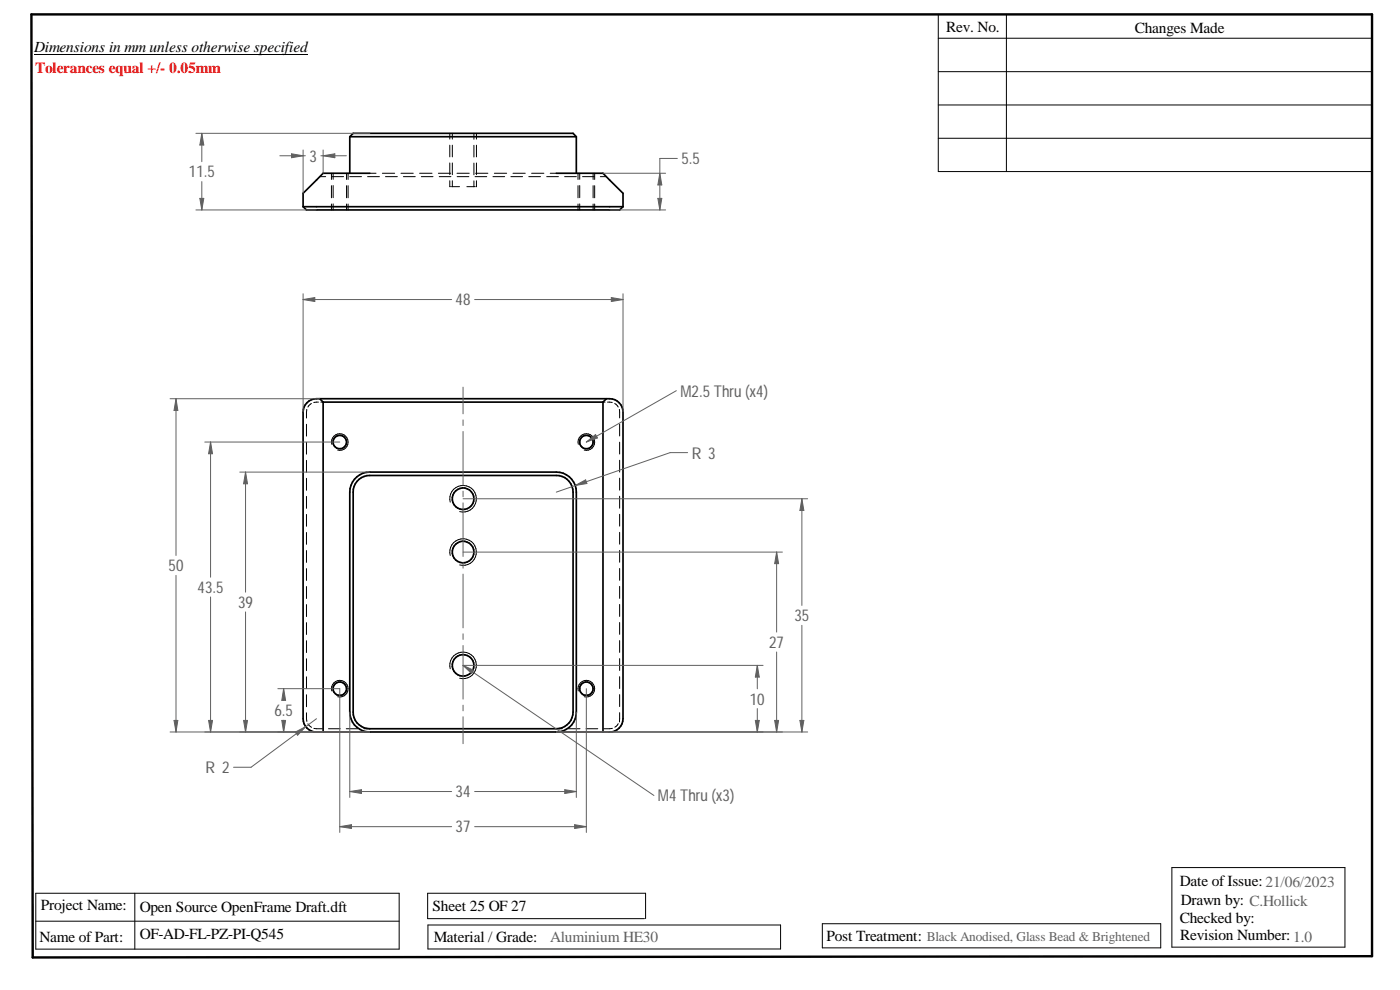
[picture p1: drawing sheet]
<svg xmlns="http://www.w3.org/2000/svg" width="420mm" height="297mm" viewBox="0 0 420 297" stroke-linecap="round" stroke-linejoin="round" font-family="sans-serif">
<path d="M9.4 4.3h402.4v282.6l-402 .4z" fill="none" stroke="#000" stroke-width=".72"/>
<g fill="none" stroke="#000" stroke-width=".3">
<path d="M10.2 16.4h82.2M281.6 11.5h130.2M281.6 4.3v47.2h130.2M302 4.3v47.2M281.6 21.5h130.2M281.6 31.5h130.2M96 53h1.7M99.5 52v1.8M99.5 55.7v3.7M99.6 53h3.5M100 52v1.8M100 55.7v3.6"/>
<path d="M104 52v1.8M104 55.7v3.7M104.5 52v1.8M104.5 55.7v3.7M104.9 53h3.6M110.3 53h3.6M111 52h1.8M114.8 52h3.6M115.7 53h3.5M120.3 52h3.7M121.1 53h3.5M125.9 52h3.8"/>
<path d="M126.4 53h3.6M131.6 52h3.6M131.8 53h3.5M135 54.2v1.8h.2M135 40v1.7M135 43.6v3.5M135 48.9v3.5M135.5 56h2.4M135.8 40v1.7M135.8 43.6v3.5M135.8 48.9v3.5M135.8 54.2v1.8"/>
<path d="M137.1 52h3.7M137.2 53h3.5M142.2 40v1.8M142.2 43.6v3.5M142.2 48.9v3.6M142.2 54.3v1.7M142.5 56h-2.4M142.6 53h3.5M142.7 52h3.7M143 54.2v1.8h-.2M143 40v1.7M143 43.6v3.5"/>
<path d="M143 48.9v3.5M147.9 53h3.6M148.4 52h3.7M153.3 53h3.5M154 52h3.6M158.7 53h3.5M159.5 52h3.7M164.1 53h3.5M165.1 52h1.9M169.4 53h3.6M173.5 52v1.8M173.5 55.7v3.7"/>
<path d="M174 52v1.8M174 55.7v3.6M174.8 53h3.5M178 52v1.8M178 55.7v3.7M178.5 52v1.8M178.5 55.7v3.7M180.2 53h1.8M281.6 41.5h130.2M99.5 61.2v1.8M100 61.2v1.8M104 61.2v1.8"/>
<path d="M104.5 61.2v1.8M173.5 61.2v1.8M174 61.2v1.8M178 61.2v1.8M178.5 61.2v1.8M92 127.3v3.6M92 132.7v3.6M92 138.1v3.6M92.1 122.9l-.1 2.5M93.5 121.1l-1.1 1M95.6 120.6l-1.4 .2M96.3 120.6h.7"/>
<path d="M99.6 133.3a2.49 2.49 0 0 1 2.1-3.2 2.49 2.49 0 0 1 2.7 2.7 2.49 2.49 0 0 1-3.1 2.2M173.6 133.3a2.49 2.49 0 0 1 2.1-3.2 2.49 2.49 0 0 1 2.7 2.7 2.49 2.49 0 0 1-3.1 2.2M181 120.6h.6M182.3 120.6l1.4 .1M184.5 121.1l1 1M185.9 122.9l.1 2.5M186 127.3v3.5M186 132.7v3.5M186 138.1v3.5M92 143.5v3.6M92 148.9v3.6M92 154.3v3.6"/>
<path d="M92 159.8v3.5M135.1 150.7a4 4 0 0 1 3.5-5.1 4 4 0 0 1 4.4 4.4 4 4 0 0 1-5 3.5M186 143.5v3.6M186 148.9v3.6M186 154.3v3.6M186 159.7v3.6M92 165.2v3.5M92 170.6v3.6M92 176v3.6M135.1 166.7a4 4 0 0 1 3.5-5.1 4 4 0 0 1 4.4 4.4 4 4 0 0 1-5 3.5M186 165.1v3.6M186 170.6v3.5"/>
<path d="M186 175.9v3.6M92 181.4v3.6M92 186.8v3.6M92 192.2v3.6M92 197.7v3.5M186 181.4v3.6M186 186.8v3.5M186 192.2v3.5M186 197.6v3.6M92 203.1v3.5M92 208.4v3.6M92 213.9l.1 2.5"/>
<path d="M92.4 217.2l1.1 1M94.2 218.5l2.6 .2M98.6 218.7h3.5M99.6 207.3a2.49 2.49 0 0 1 2.1-3.2 2.49 2.49 0 0 1 2.7 2.7 2.49 2.49 0 0 1-3.1 2.2M103.9 218.7h3.5M109.3 218.7h1.7M135.1 200.7a4 4 0 0 1 3.5-5 4 4 0 0 1 4.4 4.3 4 4 0 0 1-5 3.5M167 218.7h1.7M170.5 218.7h3.6M173.6 207.3a2.49 2.49 0 0 1 2.1-3.2 2.49 2.49 0 0 1 2.7 2.7 2.49 2.49 0 0 1-3.1 2.2M175.9 218.7h3.5M183.8 218.5l-2.6 .2"/>
<path d="M185.5 217.1l-1 1.1M185.9 216.3h.1M186 213.8l-.1 2.5M186 203v3.6M186 208.4v3.6M411.8 213.6v36.4M9.8 271.3v16M10.7 276.4h109.1M10.7 268h109.1v16.8h-109.1zM40.5 268v16.8M128.4 277.5h105.9v7.2h-105.9zM193.4 275.6h-65.1v-7.6h65.4v7.6"/>
<path d="M246.8 277.2h101.5v7.2h-101.5zM351.7 260.3h51.9v23.9h-51.9z"/>
</g>
<g fill="none" stroke="#000" stroke-width=".51">
<path d="M105 41l1-1h66l1 1M105 41h68M105 41v11M111 52h-14l-6 6v4M167 52h14l6 6v4M173 41v11M91 62h96M91 62l1 1h94l1-1M96 119.6l1 1M182 119.6l-1 1M92.1 120.8a3.9 3.9 0 0 1 2.9-1.2h88a4 4 0 0 1 4 4.1v91.9a4 4 0 0 1-4 4h-88a4 4 0 0 1-4-4v-91.9a3.9 3.9 0 0 1 1.1-2.9zM97 120.6v99"/>
<path d="M97 120.6h84M181 120.6v99M107.1 144.4a4.9 4.9 0 0 1 3.9-1.7h56a5 5 0 0 1 5 5v66a5 5 0 0 1-5 5h-56a5 5 0 0 1-5-5v-66a5 5 0 0 1 1.1-3.3zM111 219.6a6 6 0 0 1-6-5.9v-66a6 6 0 0 1 6-6.1h56a5.9 5.9 0 0 1 6 6.1v66a5.9 5.9 0 0 1-6 5.9"/>
<circle cx="102" cy="132.6" r="2.01"/>
<circle cx="176" cy="132.7" r="2.03"/>
<circle cx="139" cy="149.6" r="3.2"/>
<circle cx="139" cy="165.6" r="3.2"/>
<circle cx="139" cy="199.6" r="3.2"/>
<circle cx="102" cy="206.6" r="2.01"/>
<circle cx="176" cy="206.6" r="2.03"/>
</g>
<path d="M51 119.6h45M52.8 119.6l.6 3.5h-1.2zM51 219.6h60" fill="none" stroke="#606060" stroke-width=".3"/>
<path d="M52.8 119.6l.6 3.5h-1.2z" fill="#606060"/>
<path d="M52.2 216.2h1.2l-.6 3.4z" fill="none" stroke="#606060" stroke-width=".3"/>
<path d="M52.2 216.2h1.2l-.6 3.4z" fill="#606060"/>
<path d="M91 88.1v35.6M91 89.9l3.5-.6v1.2zM187 88.1v35.6M52.8 119.6v47.1M52.8 172.6v47" fill="none" stroke="#606060" stroke-width=".3"/>
<path d="M91 89.9l3.5-.6v1.2z" fill="#606060"/>
<path d="M183.5 89.3l3.5 .6-3.5 .6z" fill="none" stroke="#606060" stroke-width=".3"/>
<path d="M183.5 89.3l3.5 .6-3.5 .6z" fill="#606060"/>
<path d="M91 89.9h44.5M142.4 89.9h44.6M88.6 219.7l3.2-1.7-2.5 2.6zM95 215.6l-19.7 14.6h-5.2" fill="none" stroke="#606060" stroke-width=".3"/>
<path d="M88.6 219.7l3.2-1.7-2.5 2.6z" fill="#606060"/>
<path d="M105 213.7v25.6M173 213.7v25.6M105 237.5l3.5-.6v1.2z" fill="none" stroke="#606060" stroke-width=".3"/>
<path d="M105 237.5l3.5-.6v1.2z" fill="#606060"/>
<path d="M169.5 236.9l3.5 .6-3.5 .6z" fill="none" stroke="#606060" stroke-width=".3"/>
<path d="M169.5 236.9l3.5 .6-3.5 .6z" fill="#606060"/>
<path d="M72 141.6h39M72 219.6h39M73.1 216.2h1.2l-.6 3.4zM105 237.5h30.5M142.4 237.5h30.6" fill="none" stroke="#606060" stroke-width=".3"/>
<path d="M73.1 216.2h1.2l-.6 3.4z" fill="#606060"/>
<path d="M73.7 141.6l.6 3.6h-1.2z" fill="none" stroke="#606060" stroke-width=".3"/>
<path d="M73.7 141.6l.6 3.6h-1.2z" fill="#606060"/>
<path d="M73.7 141.6v36.1M73.7 183.6v36M83.4 219.6h13.6M83.4 206.6h18.6M85.1 206.6l.6 3.5h-1.1z" fill="none" stroke="#606060" stroke-width=".3"/>
<path d="M85.1 206.6l.6 3.5h-1.1z" fill="#606060"/>
<path d="M84.6 216.2h1.1l-.6 3.4z" fill="none" stroke="#606060" stroke-width=".3"/>
<path d="M84.6 216.2h1.1l-.6 3.4z" fill="#606060"/>
<path d="M85.1 206.6v3.6M85.1 216.1v3.5M102 206.6v43.2M176 206.6v43.2M102 248l3.5-.6v1.2z" fill="none" stroke="#606060" stroke-width=".3"/>
<path d="M102 248l3.5-.6v1.2z" fill="#606060"/>
<path d="M172.5 247.4l3.5 .6-3.5 .6z" fill="none" stroke="#606060" stroke-width=".3"/>
<path d="M172.5 247.4l3.5 .6-3.5 .6z" fill="#606060"/>
<path d="M139 199.6h90M227.3 199.6l.6 3.6h-1.2zM167 219.6h62M102 248h33.5M142.4 248h33.6" fill="none" stroke="#606060" stroke-width=".3"/>
<path d="M227.3 199.6l.6 3.6h-1.2z" fill="#606060"/>
<path d="M226.7 216.2h1.2l-.6 3.4z" fill="none" stroke="#606060" stroke-width=".3"/>
<path d="M226.7 216.2h1.2l-.6 3.4z" fill="#606060"/>
<path d="M139 165.7h95.8M233.1 165.7l.6 3.4h-1.2zM227.3 199.6v7.1M167 219.6h67.8M227.3 212.6v7" fill="none" stroke="#606060" stroke-width=".3"/>
<path d="M233.1 165.7l.6 3.4h-1.2z" fill="#606060"/>
<path d="M232.5 216.2h1.2l-.6 3.4z" fill="none" stroke="#606060" stroke-width=".3"/>
<path d="M232.5 216.2h1.2l-.6 3.4z" fill="#606060"/>
<path d="M139 149.6h103.4M240.7 149.6l.5 3.6h-1.1zM233.1 165.7v24M233.1 195.6v24M167 219.6h75.4" fill="none" stroke="#606060" stroke-width=".3"/>
<path d="M240.7 149.6l.5 3.6h-1.1z" fill="#606060"/>
<path d="M240.1 216.2h1.1l-.5 3.4z" fill="none" stroke="#606060" stroke-width=".3"/>
<path d="M240.1 216.2h1.1l-.5 3.4z" fill="#606060"/>
<path d="M61.5 132.6h40.5M63.2 132.6l.6 3.5h-1.2zM240.7 149.6v32.1M240.7 187.6v32M61.5 219.6h49.5" fill="none" stroke="#606060" stroke-width=".3"/>
<path d="M63.2 132.6l.6 3.5h-1.2z" fill="#606060"/>
<path d="M62.6 216.2h1.2l-.6 3.4z" fill="none" stroke="#606060" stroke-width=".3"/>
<path d="M62.6 216.2h1.2l-.6 3.4z" fill="#606060"/>
<path d="M203 117.2l-27 15.4M63.2 132.6v40.6M63.2 179.1v40.5" fill="none" stroke="#606060" stroke-width=".3"/>
<path d="M176 132.6l2.7-2.2 .6 1z" fill="#606060"/>
<path d="M176 132.6l2.7-2.2 .6 1zM139 199.6l57.2 39.1" fill="none" stroke="#606060" stroke-width=".3"/>
<path d="M139 199.6l3.2 1.5-.6 1z" fill="#606060"/>
<path d="M206.4 135.8h-5.3l-34.1 11.9M172.6 145.7l3.2-1.7 .3 1.1zM139 199.6l3.2 1.5-.6 1z" fill="none" stroke="#606060" stroke-width=".3"/>
<path d="M172.6 145.7l3.2-1.7 .3 1.1z" fill="#606060"/>
<g fill="none" stroke="#606060" stroke-width=".3">
<path d="M58.8 40h52.2M60.6 40l.6 3.5h-1.2zM58.8 63h36.2M139 116.2v8M139 126v1.7M139 129.5v16.1M139 147.4v1.7M139 150.9v16.1M139 168.8v1.7M139 172.3v16.1M139 190.2v1.7M139 193.7v16.1"/>
<path d="M139 211.6v1.7M139 215.1v8"/>
</g>
<path d="M60.6 40l.6 3.5h-1.2z" fill="#606060"/>
<path d="M60 59.5h1.2l-.6 3.5z" fill="none" stroke="#606060" stroke-width=".3"/>
<path d="M60 59.5h1.2l-.6 3.5z" fill="#606060"/>
<path d="M60.6 40v8.5M60.6 54.5v8.5M181 52h18.8M198 52l.6 3.5h-1.2zM198 47.5h5.3M183 63h16.8" fill="none" stroke="#606060" stroke-width=".3"/>
<path d="M198 52l.6 3.5h-1.2z" fill="#606060"/>
<path d="M197.4 59.5h1.2l-.6 3.5z" fill="none" stroke="#606060" stroke-width=".3"/>
<path d="M197.4 59.5h1.2l-.6 3.5z" fill="#606060"/>
<path d="M91 45v13M97 46.7l3.5-.6v1.2zM97 45v7M198 47.5v15.5" fill="none" stroke="#606060" stroke-width=".3"/>
<path d="M97 46.7l3.5-.6v1.2z" fill="#606060"/>
<path d="M87.5 46.1l3.5 .6-3.5 .6z" fill="none" stroke="#606060" stroke-width=".3"/>
<path d="M87.5 46.1l3.5 .6-3.5 .6z" fill="#606060"/>
<path d="M84 46.7h7.6M96.3 46.7h7.7" fill="none" stroke="#606060" stroke-width=".3"/>
<g font-size="4.9" fill="#606060">
<text x="56.7" y="53.3">11.5</text>
<text x="92.9" y="48.5">3</text>
<text x="204.5" y="49.3">5.5</text>
<text x="136.7" y="91.6">48</text>
<text x="204.2" y="119">M2.5 Thru (x4)</text>
<text x="207.6" y="137.6">R 3</text>
<text x="50.6" y="171.4">50</text>
<text x="59.3" y="177.9">43.5</text>
<text x="71.4" y="182.4">39</text>
<text x="238.4" y="186.4">35</text>
<text x="230.8" y="194.4">27</text>
<text x="82.4" y="214.9">6.5</text>
<text x="225" y="211.4">10</text>
<text x="61.7" y="232">R 2</text>
<text x="136.7" y="239.3">34</text>
<text x="197.5" y="240.4">M4 Thru (x3)</text>
<text x="136.7" y="249.8">37</text>
</g>
<g font-size="4.6">
<text x="284" y="9.6">Rev. No.</text>
<text x="340.6" y="9.9">Changes Made</text>
<text x="10.2" y="15.7">Dimensions in mm unless otherwise specified</text>
<text x="354.1" y="265.7">Date of Issue:21/06/2023</text>
<text x="12.3" y="273.1">Project Name:</text>
<text x="41.9" y="273.7">Open Source OpenFrame Draft.dft</text>
<text x="129.8" y="273.4">Sheet 25 OF 27</text>
<text x="354.4" y="271.4">Drawn by: C.Hollick</text>
<text x="41.9" y="281.9">OF-AD-FL-PZ-PI-Q545</text>
<text x="354.1" y="276.9">Checked by:</text>
<text x="11.9" y="282.7">Name of Part:</text>
<text x="130.2" y="282.6">Material / Grade:</text>
<text x="248" y="282.2">Post Treatment:</text>
<text x="354.2" y="282.2">Revision Number:1.0</text>
</g>
<text font-size="4.6" fill="#f00" x="10.5" y="21.9">Tolerances equal +/- 0.05mm</text>
<text font-size="4.6" fill="#606060" x="165.1" y="282.6">Aluminium HE30</text>
<text font-size="4" fill="#606060" x="278.2" y="282.3">Black Anodised, Glass Bead &amp; Brightened</text>
</svg>
